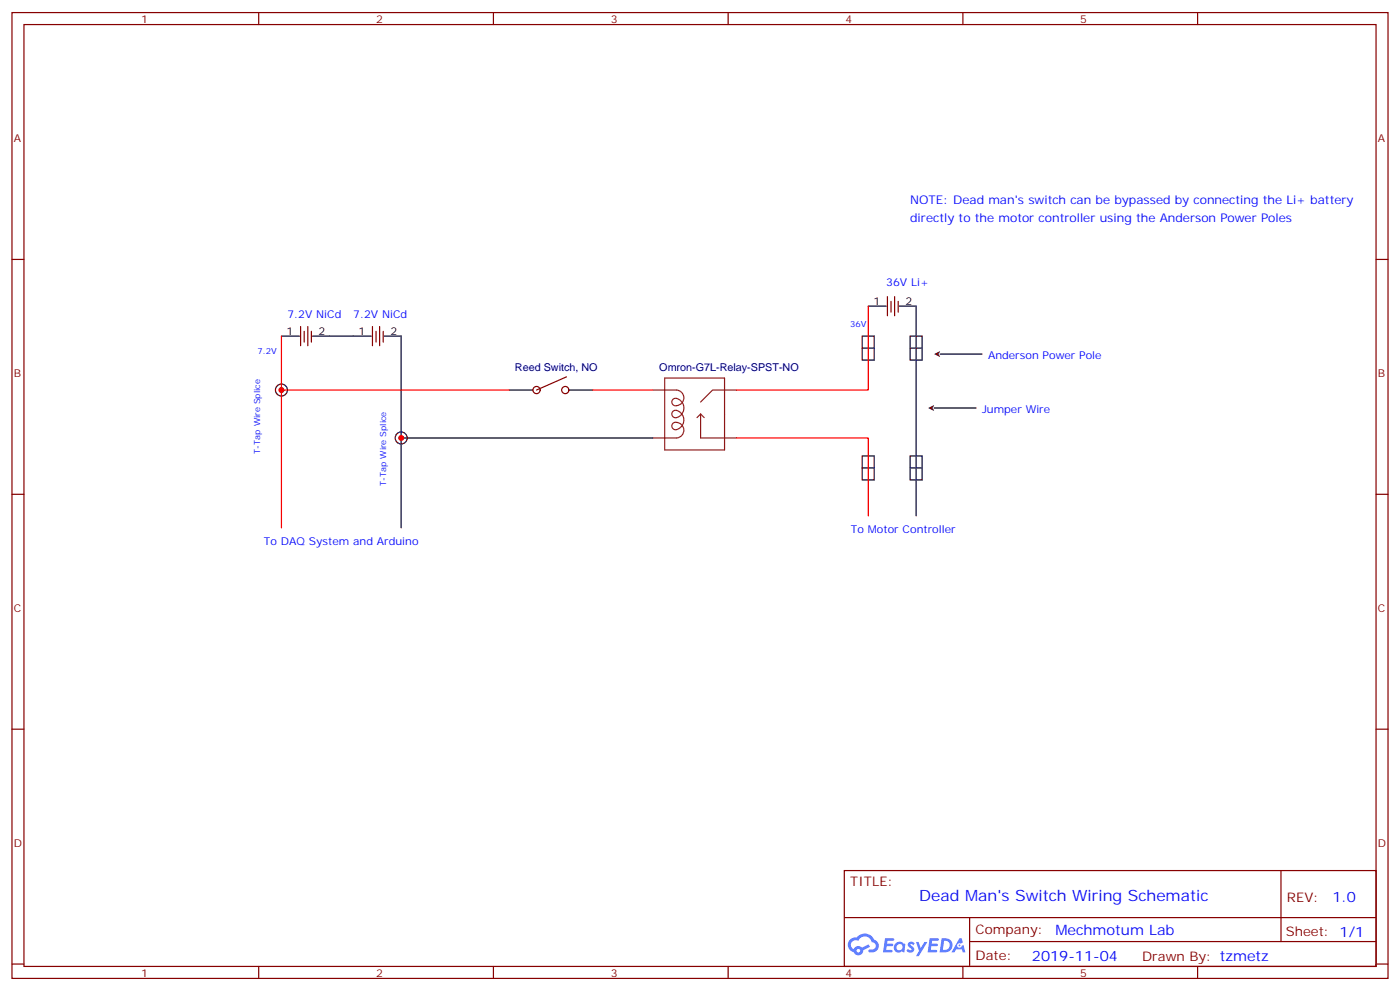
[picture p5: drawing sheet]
<svg xmlns="http://www.w3.org/2000/svg" width="412mm" height="292mm" viewBox="0 0 412 292" stroke-linecap="round" stroke-linejoin="round" font-family="sans-serif">
<g fill="none" stroke="#000" stroke-width=".35">
<path d="M254 99h3.5v7h-3.5zM268.1 99h3.5v7h-3.5zM254 102.5h3.5M268.1 102.5h3.5M276.9 104.2h12.4M254 134.2h3.5v7.1h-3.5zM254 137.8h3.5M268.1 134.2h3.5v7.1h-3.5zM268.1 137.8h3.5M275.2 120.1h12.3"/>
<circle cx="82.9" cy="114.8" r="1.76"/>
<circle cx="118.2" cy="128.9" r="1.76"/>
</g>
<path d="M275.2 104.2l1.7-.8-.4 .8 .4 .9zM273.4 120.1l1.8-.9-.5 .9 .5 .9z" fill="#000"/>
<g fill="none" stroke="#870000" stroke-width=".35">
<path d="M3.5 3.7h405.4v284.3h-405.4zM7.1 7.2h398.2v277.3h-398.2zM76.2 3.7v3.5M145.3 3.7v3.5M214.5 3.7v3.5M283.6 3.7v3.5M352.8 3.7v3.5M3.5 76.4h3.6M405.3 76.4h3.6M3.5 145.5h3.6M405.3 145.5h3.6M3.5 214.7h3.6"/>
<path d="M405.3 214.7h3.6M248.7 256.3h156.6v28.2h-156.6zM377.3 256.3v20.9M248.7 270.1h156.5M285.6 277.2h119.6M285.6 270.1v14.2M3.5 283.8h3.6M76.2 284.5v3.5M145.3 284.5v3.5M214.5 284.5v3.5M283.6 284.5v3.5M352.8 284.5v3.5"/>
<path d="M405.3 283.8h3.6"/>
</g>
<g fill="#5487ff">
<path d="M267.7 277.5a1.22 1.22 0 0 1 1.7 .2l-.4 .6a.47 .47 0 0 0-.3-.4 .47 .47 0 0 0-.5 .2l.1 .2a1.14 1.14 0 0 1 .8 1.8 1.14 1.14 0 0 1-1.9 0l-.2-.2 .5-.6 .7 .5a.29 .29 0 0 0 .3-.3 .29 .29 0 0 0-.2-.3 1.04 1.04 0 0 1-.6-1.7z"/>
<path d="M260.7 276.2h2.4l.3 .2-.2 .5-1.8 .1-.1 .8h1.5l.3 .4-.3 .4h-1.6l-.2 1.1h1.7l.2 .3-.2 .3-2.6 .1z"/>
<path d="M273.8 276.2h2.4l.3 .2-.1 .5-1.8 .1-.2 .8h1.6l.3 .4-.4 .4-1.6-.1-.1 1.1 1.7 .1 .2 .3-.2 .3-2.6 .1z"/>
<path d="M282.6 276.2h.7l.3 1.3-.6 .3a.69 .69 0 0 0-1 .3 .69 .69 0 0 0 .4 .9 .69 .69 0 0 0 .9-.6l.5-.2 .6 2.2h-.8l-.2-.9h-1.8l-.5 .9h-.8z"/>
<path d="M269.8 277.3h.8l.6 1.8 1.1-1.8h.9l-2.6 4.2h-.8l.9-1.5z"/>
<path d="M277.4 276.2l-.6 4.2h1.3a2.11 2.11 0 0 0 2.5-2.1 2.11 2.11 0 0 0-2.5-2.1zM278.1 277a1.39 1.39 0 0 1 1.7 1.4 1.39 1.39 0 0 1-1.8 1.2h-.3z"/>
<path d="M263.7 277.8a1.54 1.54 0 0 0-.1 2.2 1.54 1.54 0 0 0 2.2 .1l.6 .3 .3-2.3-.2-.3h-.4a1.49 1.49 0 0 0-2.4 0zM264 278.8a.94 .94 0 0 1 1.8 0 .94 .94 0 0 1-1.8 0z"/>
<path d="M250.4 276.6a2.18 2.18 0 0 0 1.1 3.7 1.44 1.44 0 0 0 1.6 .9 1.44 1.44 0 0 0 1.2-1.4l2-1.1-.5-.7-1.9 1a1.47 1.47 0 0 0-2.4 .4 1.39 1.39 0 0 1-.7-1.9 1.39 1.39 0 0 1 2-.5 2.12 2.12 0 0 1 2.2-1.3 2.12 2.12 0 0 1 1.9 1.7 1.14 1.14 0 0 1 1.1 1.4 1.14 1.14 0 0 1-1.7 .7 .43 .43 0 0 0-.5 .4 .43 .43 0 0 0 .4 .5 1.98 1.98 0 0 0 2.5-1.2 1.98 1.98 0 0 0-1.2-2.6 3.1 3.1 0 0 0-5.3-.6l-.9 .1zM252.3 279.9a.55 .55 0 0 1 1.1 0 .55 .55 0 0 1-1.1 0z"/>
<circle cx="282.6" cy="278.3" r=".26"/>
</g>
<g fill="none" stroke="#870000" stroke-width=".35">
<path d="M88.5 96.1v5.7M89.6 97.5v3.2M90.7 96.1v5.7M91.7 97.5v3.2M109.7 96.1v5.7M110.8 97.5v3.2M111.8 96.1v5.7M112.9 97.5v3.2M261.4 87.3v5.7M262.5 88.7v3.2M263.5 87.3v5.7M264.6 88.7v3.2"/>
<path d="M166.9 110.9l-8.9 3.9"/>
<circle cx="158" cy="114.8" r="1.06"/>
<circle cx="166.5" cy="114.8" r="1.06"/>
</g>
<path d="M82.9 99h5.3M92.1 99h17.3M113.2 99h5v56.4M255.8 90.1h5.3M264.9 90.1h5v61.8M149.9 114.8h7.1M167.6 114.8h7M118.2 128.9h74.1" fill="none" stroke="#000" stroke-width=".35"/>
<path d="M192.3 114.8h7a2.29 2.29 0 0 1 2.1 2.8 2.29 2.29 0 0 1-3 1.7 1.14 1.14 0 0 1-.2-1.7 1.14 1.14 0 0 1 1.6-.1 2.86 2.86 0 0 1 1.6 3.1 2.86 2.86 0 0 1-2.7 2.3 1.13 1.13 0 0 1-.6-1.6 1.13 1.13 0 0 1 1.7-.3 2.87 2.87 0 0 1 1.6 3.2 2.87 2.87 0 0 1-2.7 2.3 1.1 1.1 0 0 1-.8-1.4 1.1 1.1 0 0 1 1.4-.7 2.3 2.3 0 0 1 2.1 2.2 2.3 2.3 0 0 1-2.1 2.3h-7M195.8 111.3h17.6v21.2h-17.6zM217 114.8h-7.1l-3.5 3.6M206.4 121.9v7h10.6M206.4 121.9l1 1M206.4 121.9l-1.1 1" fill="none" stroke="#8c2424" stroke-width=".35"/>
<path d="M82.9 99v56.4M255.8 90.1v24.7h-38.8M82.9 114.8h67M174.6 114.8h17.7M217 128.9h38.8v23" fill="none" stroke="#f00" stroke-width=".35"/>
<g fill="#c00">
<circle cx="118.2" cy="128.9" r=".88"/>
<circle cx="82.9" cy="114.8" r=".88"/>
</g>
<text font-size="4.6" fill="#00f" x="270.8" y="265.3">Dead Man's Switch Wiring Schematic</text>
<g font-size="4.2" fill="#00f">
<text x="392.5" y="265.6">1.0</text>
<text x="310.9" y="275.1">Mechmotum Lab</text>
<text x="304" y="282.9">2019-11-04</text>
</g>
<g font-size="3.9" fill="#800">
<text x="250.5" y="260.9">TITLE:</text>
<text x="379.1" y="265.6">REV:</text>
<text x="287.4" y="275.1">Company:</text>
<text x="378.7" y="275.7">Sheet: 1/1</text>
<text x="287.4" y="282.8">Date:</text>
<text x="336.4" y="282.8">Drawn By: tzmetz</text>
</g>
<g font-size="3.5" fill="#00f">
<text x="268.1" y="60.2">NOTE: Dead man's switch can be bypassed by connecting the Li+ battery</text>
<text x="268.1" y="65.5">directly to the motor controller using the Anderson Power Poles</text>
</g>
<g font-size="3.2" fill="#800">
<text x="41.6" y="6.7">1</text>
<text x="110.8" y="6.7">2</text>
<text x="179.9" y="6.7">3</text>
<text x="249.1" y="6.7">4</text>
<text x="318.2" y="6.7">5</text>
<text x="4.1" y="41.8">A</text>
<text x="405.9" y="41.8">A</text>
<text x="4.1" y="110.9">B</text>
<text x="405.9" y="110.9">B</text>
<text x="4.1" y="180.1">C</text>
<text x="405.9" y="180.1">C</text>
<text x="4.1" y="249.2">D</text>
<text x="405.9" y="249.2">D</text>
<text x="41.6" y="287.5">1</text>
<text x="110.8" y="287.5">2</text>
<text x="179.9" y="287.5">3</text>
<text x="249.1" y="287.5">4</text>
<text x="318.2" y="287.5">5</text>
</g>
<g font-size="3.2">
<text x="257.3" y="89.8">1</text>
<text x="266.7" y="89.8">2</text>
<text x="84.4" y="98.6">1</text>
<text x="93.8" y="98.6">2</text>
<text x="105.6" y="98.6">1</text>
<text x="115" y="98.6">2</text>
</g>
<g font-size="3.2" fill="#00f">
<text x="261.1" y="84.3">36V Li+</text>
<text x="84.7" y="93.7">7.2V NiCd</text>
<text x="104.1" y="93.7">7.2V NiCd</text>
<text x="291" y="105.8">Anderson Power Pole</text>
<text x="289.3" y="121.7">Jumper Wire</text>
<text x="77.7" y="160.4">To DAQ System and Arduino</text>
<text x="250.6" y="157">To Motor Controller</text>
</g>
<g font-size="3.2" fill="#000080">
<text x="151.7" y="109.2">Reed Switch, NO</text>
<text x="194.2" y="109.2">Omron-G7L-Relay-SPST-NO</text>
</g>
<g font-size="2.5" fill="#00f">
<text x="250.5" y="96.3">36V</text>
<text x="75.8" y="104.2">7.2V</text>
<text x="76.7" y="133.6" transform="rotate(-90 76.7 133.6)">T-Tap Wire Splice</text>
<text x="113.7" y="143.1" transform="rotate(-90 113.7 143.1)">T-Tap Wire Splice</text>
</g>
</svg>
